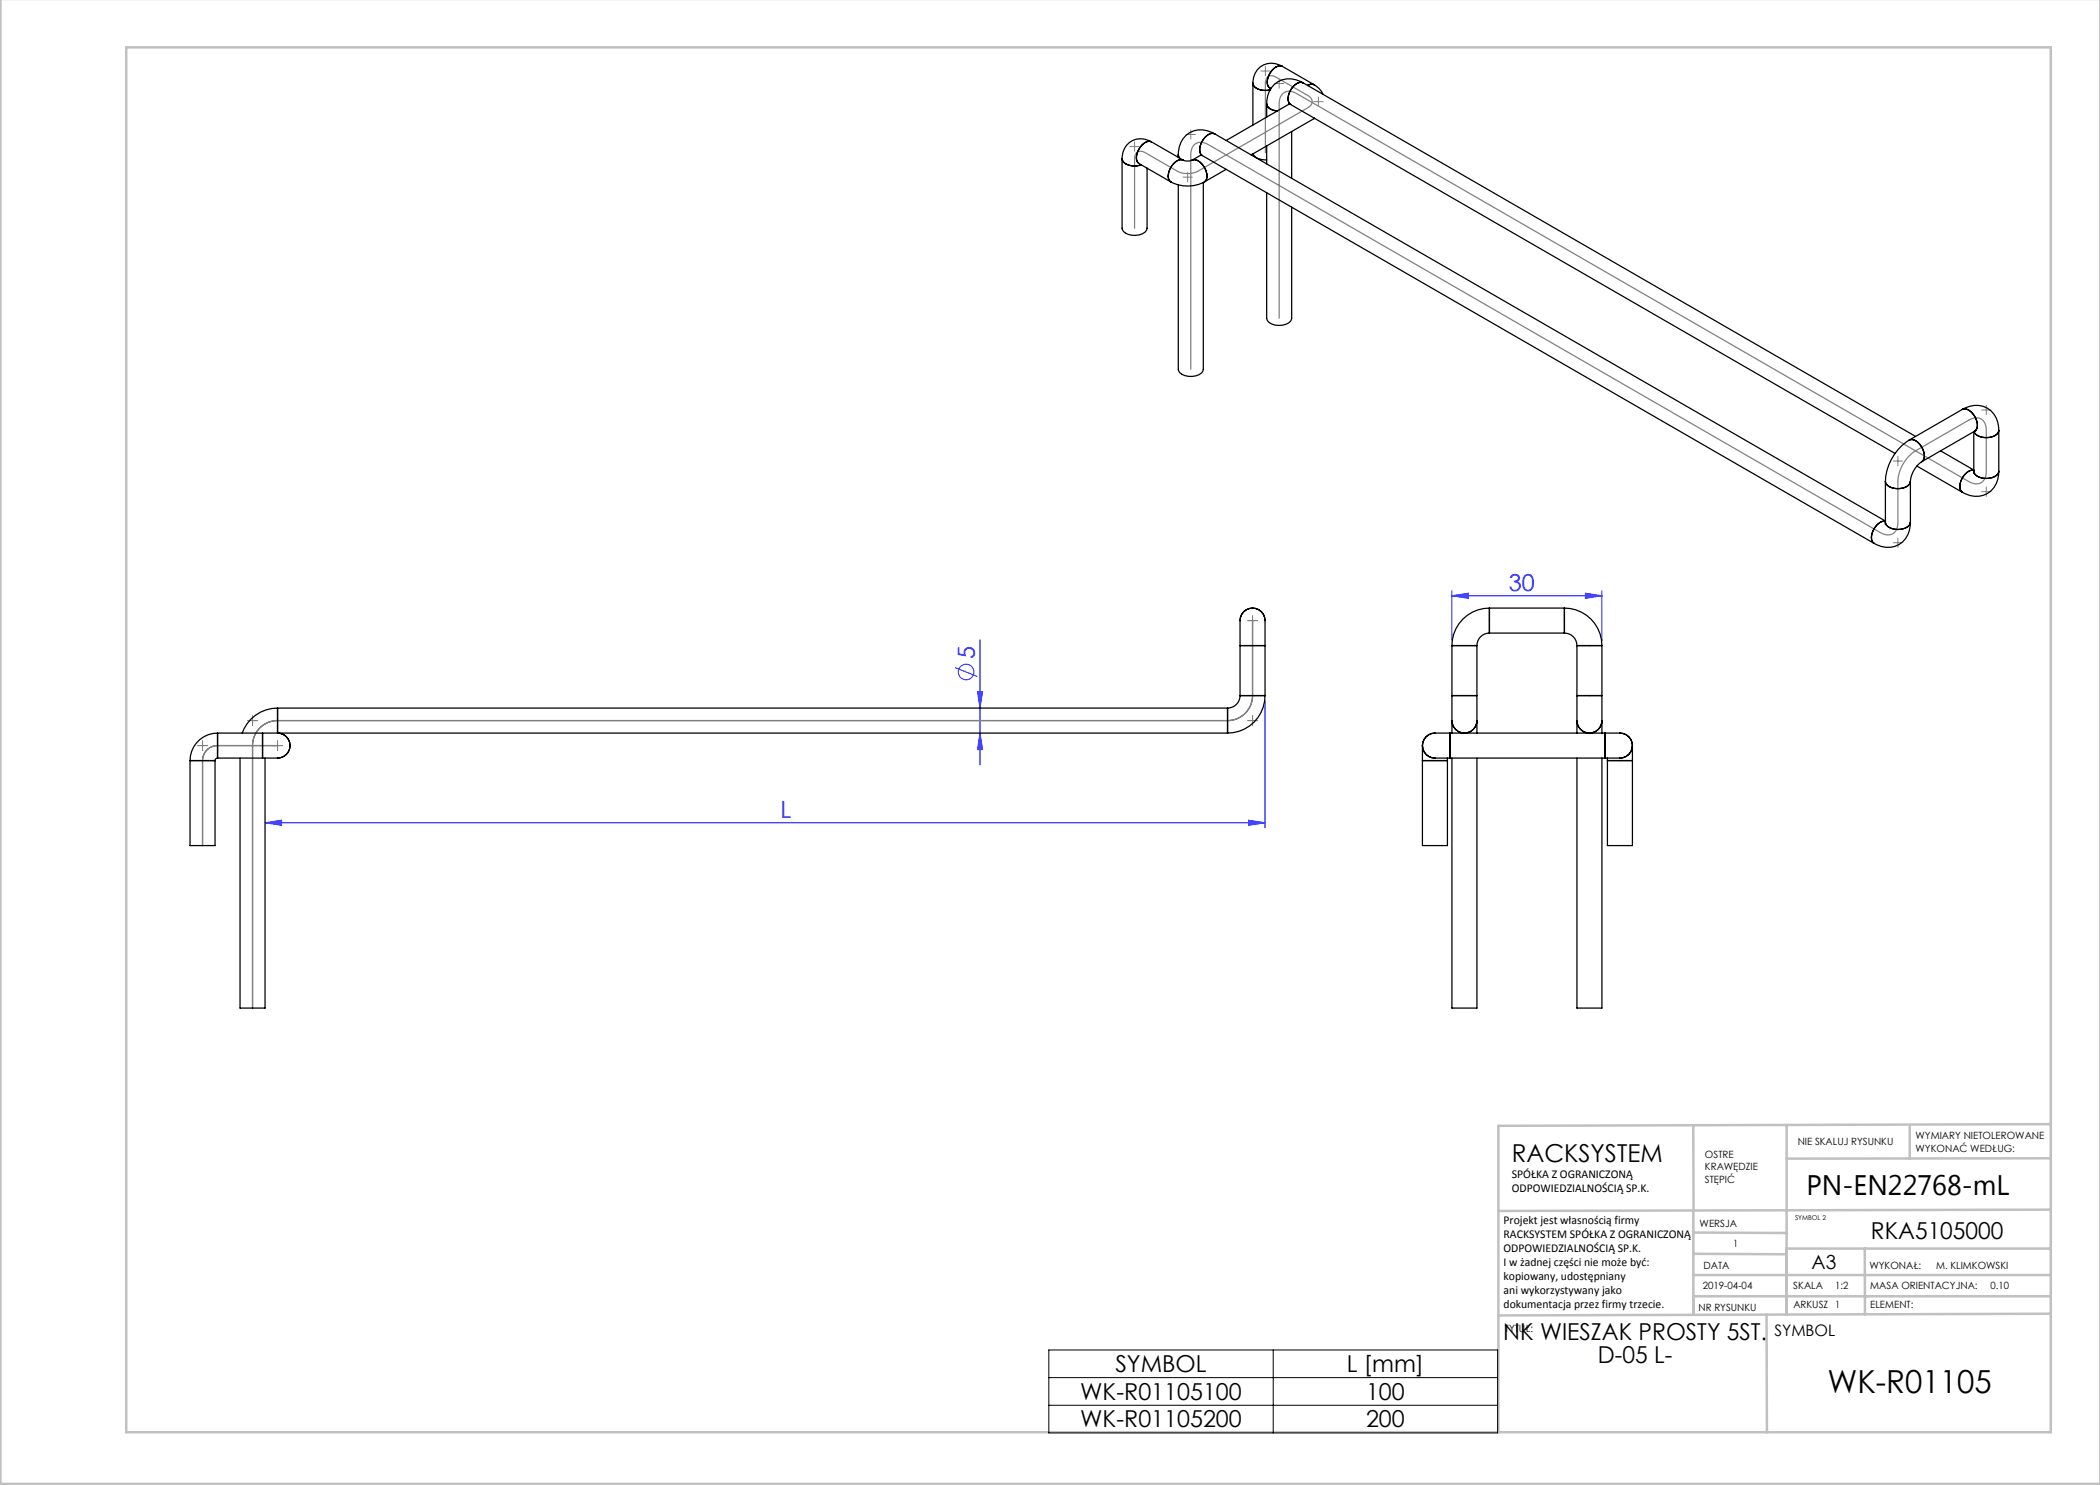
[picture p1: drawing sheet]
<svg xmlns="http://www.w3.org/2000/svg" width="420mm" height="297mm" viewBox="0 0 420 297" stroke-linecap="round" stroke-linejoin="round" font-family="sans-serif">
<g fill="none" stroke="#00f" stroke-width=".2">
<path d="M290.4 119.2l3.3-.6v1.1zM290.4 118.2v9.9M290.4 119.2h30M317.1 118.6l3.3 .6-3.3 .5zM320.4 118.2v9.9M191 133.5l4.4 1.8M195.5 138.3h1l-.5 3.3zM196 128v25M196 146.6l.5 3.3h-1zM253 140.1v25.5M53 164.6l3.3-.6v1.1zM53 164.6h200"/>
<path d="M249.7 164l3.3 .6-3.3 .5z"/>
<circle cx="193.2" cy="134.4" r="1.56"/>
</g>
<g fill="none" stroke="#808080" stroke-width=".2">
<path d="M252.1 14.2h2M253.1 13.2v2M254.8 16.7h2M255.8 15.7v2M263.7 19.3v2M225.9 29.3h2M226.9 28.3v2M236.5 35.4h2M237.2 26.9h2M237.5 34.4v2M238.2 25.9v2M262.7 20.3h2"/>
<path d="M378.6 92.2h2M379.6 91.2v2M396.3 98.3h2M396.3 82h2M397.3 81v2M397.3 97.3v2M378.6 108.5h2M379.6 107.5v2M249.5 124.1h2M250.5 123.1v2M39.5 149.1h2M40.5 148.1v2"/>
<path d="M49.5 144.1h2M50.5 143.1v2M54.5 149.1h2M55.5 148.1v2M249.5 144.1h2M250.5 143.1v2"/>
</g>
<path d="M253.1 30.5v-13.8a1.29 1.29 0 0 1 .6-1.4 1.29 1.29 0 0 1 1.5 .1l6.4 3.7a1.29 1.29 0 0 1 .8 1.2 1.29 1.29 0 0 1-.8 1.3l-22 12.6a4.7 4.7 0 0 1-4.2 0l-6.4-3.7a1.29 1.29 0 0 0-1.5-.1 1.29 1.29 0 0 0-.6 1.4v13.8M255.8 63.6v-42.8a2.15 2.15 0 0 1 1.1-2.3 2.15 2.15 0 0 1 2.5 .2l134.3 77.6a2.16 2.16 0 0 0 2.5 .2 2.16 2.16 0 0 0 1.1-2.2v-8.2a2.16 2.16 0 0 0-1.1-2.3 2.16 2.16 0 0 0-2.5 .2l-10.6 6.2a7.8 7.8 0 0 0-3.5 6.1v8.2a2.15 2.15 0 0 1-1.1 2.2 2.15 2.15 0 0 1-2.5-.2l-134.3-77.6a2.15 2.15 0 0 0-2.5-.2 2.15 2.15 0 0 0-1 2.3v42.9M250.5 124.1h.1M250.5 124.1v15a5 5 0 0 1-5 5h-190a5 5 0 0 0-5 5v52.5M55.5 149.1h.1M55.5 149.1h-12a3 3 0 0 0-3 3v17" fill="none" stroke="#808080" stroke-width=".25"/>
<g fill="none" stroke="#c0c0c0" stroke-width=".5">
<path d="M.1 -.1v296.9h419.9M25.2 9.5h385v276.9h-385zM338.7 225.2v16.9M357.3 225v37.9M382 225.4v6.3M410.1 224.8l-110.4 .4v61.2M410.1 231.7h-52.8M338.7 259.3h71.5M338.7 255h71.5M338.7 250.8l18.6 .1M338.7 246.5l18.6 .1M338.7 242.1v20.9"/>
<path d="M373 249.7v13.2M410.1 241.9l-110.4 .3M410.2 249.7h-52.9v13.2M353.3 262.9l.1 23.5M410.2 262.7l-110.5 .4"/>
</g>
<path d="M209.8 270h89.7v16.6h-89.7zM209.8 275.5h89.7M254.6 270v16.6M209.8 281.1h89.7" fill="none" stroke="#000" stroke-width=".2"/>
<g fill="#00f">
<path d="M53 164.6l3.3-.6v1.1zM249.7 164l3.3 .6-3.3 .5zM290.4 119.2l3.3-.6v1.1zM317.1 118.6l3.3 .6-3.3 .5z"/>
<path d="M195.5 138.3h1l-.5 3.3zM196 146.6l.5 3.3h-1z"/>
</g>
<g fill="none" stroke="#000" stroke-width=".25">
<path d="M250.6 16.7a1.43 1.43 0 0 0 1.1 1.2 4.2 4.2 0 0 0 2.3 .1 3.2 3.2 0 0 1-3.3-1zM250.6 16.7v8.3M253.9 17.6h.1M253.9 17.6l.3 .1M256.4 13.3a2.3 2.3 0 0 0-2.6 1.7 2.17 2.17 0 0 0 .2 2.6M256.4 13.3a3.8 3.8 0 0 0-3.9-.2 3.8 3.8 0 0 0-1.9 3.6M256.4 13.3a1.33 1.33 0 0 0-1.5 .3 3.5 3.5 0 0 0-1.3 3.5l.3 .5M256.4 13.3l6.4 3.6M260.6 16.6a1.43 1.43 0 0 0-1.6 .4 3.4 3.4 0 0 0-1.2 3.5l.3 .4M260.6 16.6a4.6 4.6 0 0 0-5-.3 4.6 4.6 0 0 0-2.3 4.5M260.6 16.6a2.42 2.42 0 0 0-2.7 1.8 2.04 2.04 0 0 0 .2 2.5M260.6 16.6l122.5 70.7"/>
<path d="M261.5 17.1a1.24 1.24 0 0 1 1.3-.2 1.33 1.33 0 0 0-1.3 .2zM262.8 16.9a4.2 4.2 0 0 1 1.8 2M224.4 31.8a1.33 1.33 0 0 0 1 1.1 4.1 4.1 0 0 0 2.9 .1 3.7 3.7 0 0 1-3.6-.6zM224.4 31.8v13.8a2.3 2.3 0 0 0 2.8 1.5 2.18 2.18 0 0 0 2.2-1.5v-12M227.8 32.7l6.4 3.7M227.8 32.7h.1M230.3 28.4a1.43 1.43 0 0 0-1.7 .4 3.4 3.4 0 0 0-1.2 3.5l.4 .4M230.3 28.4a3.8 3.8 0 0 0-4-.2 3.8 3.8 0 0 0-1.9 3.6M230.3 28.4a2.42 2.42 0 0 0-2.7 1.8 2.04 2.04 0 0 0 .2 2.5M230.3 28.4l6.4 3.6M234.2 36.4a7.2 7.2 0 0 0 6.7 0M235.7 31l.2 .6z"/>
<path d="M235.7 31v.5M236.7 32a2.27 2.27 0 0 0 1.7 0M236.7 32a1.43 1.43 0 0 0-1.7 .4 3.4 3.4 0 0 0-1.2 3.6l.4 .4M236.7 32a2.42 2.42 0 0 0-2.8 1.9 2.04 2.04 0 0 0 .3 2.5M238.4 32a1.33 1.33 0 0 1 1.5 .3 3.5 3.5 0 0 1 1.4 3.6l-.4 .5M238.4 32a1.43 1.43 0 0 1 1.6 .4 3.4 3.4 0 0 1 1.2 3.6l-.3 .4M240.1 31l.3 .1M240.3 31l-1.9 1M240.4 31.1l134.4 77.6M240.7 36.5v37.4a2.42 2.42 0 0 1-3 1.4 2.04 2.04 0 0 1-2-1.4v-36.9M242.9 26.8a1.43 1.43 0 0 0-1.6 .4 3.4 3.4 0 0 0-1.2 3.5l.3 .4M242.9 26.8a4.6 4.6 0 0 0-5-.3 4.6 4.6 0 0 0-2.2 4.5"/>
<path d="M242.9 26.8a2.42 2.42 0 0 0-2.7 1.8 2.04 2.04 0 0 0 .2 2.5M242.9 26.8l134.2 77.4M245.2 33.9l-4.3 2.5M250.6 30.8a2.63 2.63 0 0 0 2.7 1.2M253.3 20.8a1.88 1.88 0 0 0 2.1 1.4 2 2 0 0 1-2.1-1.4zM253.3 38.5v25.1a1.33 1.33 0 0 0 1.1 1.2 3.5 3.5 0 0 0 3.7-.6l.2-.6v-22.2M253.3 20.8v2.6M253.3 29.2v3.6M257.8 20.8l.3 .1M257.9 20.8l-12.7 7.3M258.1 20.9l120.9 69.8M258.3 26.3v9.4"/>
<path d="M262.9 23.7l-12.7 7.3M377.1 96.3a1.32 1.32 0 0 0 1 1.2 3.5 3.5 0 0 0 3.8-.6l.2-.6M377.1 96.3a2.3 2.3 0 0 0 2.8 1.4 2.18 2.18 0 0 0 2.2-1.4M377.1 96.3v8.2M381.9 88a10.3 10.3 0 0 0-4.8 8.3M381.9 88a2.42 2.42 0 0 1 2.7 1.9 2.04 2.04 0 0 1-.2 2.4M381.9 88a1.43 1.43 0 0 1 1.6 .4 3.4 3.4 0 0 1 1.2 3.6l-.3 .3M382.1 96.3v8.2M383.4 93.2l9.1 5.3M384.4 92.3a5.4 5.4 0 0 0-2.3 4M388.1 90.2l6.7 3.8M392.5 81.9a2.42 2.42 0 0 1 2.7 1.8 2.03 2.03 0 0 1-.2 2.5"/>
<path d="M392.5 81.9a4.6 4.6 0 0 1 5-.3 4.6 4.6 0 0 1 2.3 4.5M392.5 81.9a1.43 1.43 0 0 1 1.6 .4 3.4 3.4 0 0 1 1.2 3.6l-.3 .3M392.5 81.9l-10.6 6.1M393.1 94.8a1.81 1.81 0 0 1 1.7-.8 3 3 0 0 0-2.8 3 1.33 1.33 0 0 0 .5 1.5 2.3 2.3 0 0 1 .1-3.2zM394.8 94.3l-.1 .3M394.8 94.3a2.42 2.42 0 0 0 2.9 1.4 2.04 2.04 0 0 0 2.1-1.4M394.8 86.3v8M394.8 94.2a1.43 1.43 0 0 0 1.1 1.3 3.4 3.4 0 0 0 3.7-.8l.2-.4M394.8 86.3a2.85 2.85 0 0 0 3.3 1.2 1.78 1.78 0 0 0 1.7-1.4 2.3 2.3 0 0 1-2.8 1.4 2.35 2.35 0 0 1-2.2-1.2zM395 86.2l-10.6 6.1M395.3 86.1l-.3 .1M399.8 94.3a4.6 4.6 0 0 1-2.3 4.4 4.6 4.6 0 0 1-5-.2"/>
<path d="M399.8 86.1v8.2M375.4 105a1.79 1.79 0 0 1 1.7-.7 2.85 2.85 0 0 0-2.6 2.2 1.78 1.78 0 0 0 .3 2.2 2.3 2.3 0 0 1 .1-3.2zM377.1 104.5l-.1 .3M377.1 104.5a1.32 1.32 0 0 0 1 1.1 3.5 3.5 0 0 0 3.8-.6l.2-.5M377.1 104.4a1.43 1.43 0 0 0 1.1 1.3 3.4 3.4 0 0 0 3.7-.8l.2-.4M382.1 104.5a4.6 4.6 0 0 1-2.3 4.4 4.6 4.6 0 0 1-5-.2M248 124.1v5M248 139.1a2.5 2.5 0 0 1-2.5 2.5M248 124.1a2.5 2.5 0 0 1 2.5-2.5 2.5 2.5 0 0 1 2.5 2.5M248 129.1h5M248 139.1h5M248 129.1v10"/>
<path d="M253 124.1v5M253 139.1a7.5 7.5 0 0 1-7.5 7.5M253 129.1v10M290.4 139.1v5M290.4 129.1h5M290.4 139.1h5M290.4 129.1v10M295.4 139.1v5M295.4 129.1v10M297.9 126.6a2.5 2.5 0 0 0-2.5 2.5M297.9 121.6a7.5 7.5 0 0 0-7.5 7.5M297.9 121.6v5"/>
<path d="M297.9 126.6h15M297.9 121.6h15M312.9 126.6a2.5 2.5 0 0 1 2.5 2.5M312.9 121.6a7.5 7.5 0 0 1 7.5 7.5M312.9 121.6v5M315.4 139.1v5M315.4 139.1h5M315.4 129.1h5M315.4 129.1v10M320.4 139.1v5M320.4 129.1v10M38 152.1h5"/>
<path d="M38 152.1v17h5v-17M43.5 151.6l-.3 .2-.2 .3M43.5 146.6a5.5 5.5 0 0 0-5.5 5.5M43.5 146.6v5M43.5 146.6h9M43.5 151.6h9M48 151.6v50h5v-50M52.5 146.6h3M52.5 151.6h3M52.5 146.6v5M55.5 141.6a7.5 7.5 0 0 0-7.1 5M55.5 141.6v5"/>
<path d="M55.5 146.6a2.5 2.5 0 0 1 2.5 2.5 2.5 2.5 0 0 1-2.5 2.5M55.5 146.6h190M55.5 141.6h190M245.5 141.6v5M284.5 149.1v3M284.5 149.1a2.5 2.5 0 0 0 2.5 2.5M284.5 152.1h5zM287 146.6h3M287 151.6h3M287 146.6a2.5 2.5 0 0 0-2.5 2.5M287 146.6a2.5 2.5 0 0 0-2.5 2.5 2.5 2.5 0 0 0 2.5 2.5M289.5 151.6v17.5h-5v-17"/>
<path d="M290 146.6v5M290 146.6h31M290 151.6h31M290.4 144.1v2.5M290.4 144.1a2.5 2.5 0 0 0 2.5 2.5 2.5 2.5 0 0 0 2.5-2.5M290.4 151.6v50h5v-50M295.4 144.1v2.5M315.4 144.1v2.5M315.4 151.6v50h5v-50M315.4 144.1a2.5 2.5 0 0 0 2.5 2.5 2.5 2.5 0 0 0 2.5-2.5M320.4 144.1v2.5M321 146.6h1.1a7.1 7.1 0 0 1 3.1 .4 2.53 2.53 0 0 1 1.1 3 2.53 2.53 0 0 1-2.8 1.6h-2.5"/>
<path d="M321 146.6v5M321.5 152.1h5zM321.5 151.6v17.5h5v-17M326.5 149.1v3"/>
</g>
<text font-size="6.3" x="365.5" y="278.5">WK-R01105</text>
<text font-size="5.6" x="361.3" y="239.1">PN-EN22768-mL</text>
<text font-size="4.9" x="302.4" y="232.4">RACKSYSTEM</text>
<g font-size="4.7" fill="#00f">
<text x="301.8" y="118.1">30</text>
<text x="194.9" y="131.8" transform="rotate(-90 194.9 131.8)">5</text>
<text x="156.1" y="163.5">L</text>
</g>
<g font-size="4.7">
<text x="374.2" y="247.8">RKA5105000</text>
<text x="300.7" y="268.1">NK WIESZAK PROSTY 5ST.</text>
<text x="223.1" y="274.4">SYMBOL</text>
<text x="269.3" y="274.4">L [mm]</text>
<text x="319.6" y="272.6">D-05 L-</text>
<text x="216" y="280">WK-R01105100</text>
<text x="273.2" y="280">100</text>
<text x="216" y="285.5">WK-R01105200</text>
<text x="273.2" y="285.5">200</text>
</g>
<text font-size="3.9" x="362.3" y="253.8">A3</text>
<text font-size="3.2" x="354.9" y="267.2">SYMBOL</text>
<g font-size="2.4">
<text x="302.4" y="235.6">SPÓŁKA Z OGRANICZONĄ</text>
<text x="302.4" y="238.4">ODPOWIEDZIALNOŚCIĄ SP.K.</text>
<text x="300.7" y="244.7">Projekt jest własnością firmy</text>
<text x="300.7" y="247.5">RACKSYSTEM SPÓŁKA Z OGRANICZONĄ</text>
<text x="300.7" y="250.3">ODPOWIEDZIALNOŚCIĄ SP.K.</text>
<text x="300.7" y="253.1">I w żadnej części nie może być:</text>
<text x="300.7" y="256">kopiowany, udostępniany</text>
<text x="300.7" y="258.8">ani wykorzystywany jako</text>
<text x="300.7" y="261.6">dokumentacja przez firmy trzecie.</text>
</g>
<g font-size="2">
<text x="383.1" y="227.9">WYMIARY NIETOLEROWANE</text>
<text x="341" y="231.6">OSTRE</text>
<text x="359.5" y="228.9">NIE SKALUJ RYSUNKU</text>
<text x="383.1" y="230.4">WYKONAĆ WEDŁUG:</text>
<text x="341" y="234.1">KRAWĘDZIE</text>
<text x="341" y="236.6">STĘPIĆ</text>
<text x="339.9" y="245.4">WERSJA</text>
<text x="346.6" y="249.5">1</text>
<text x="340.5" y="257.7">2019-04-04</text>
<text x="340.7" y="253.8">DATA</text>
<text x="358.7" y="257.7">SKALA</text>
<text x="367" y="257.7">1:2</text>
<text x="373.9" y="253.8">WYKONAŁ:</text>
<text x="374.1" y="257.7">MASA ORIENTACYJNA:</text>
<text x="387.2" y="253.8">M. KLIMKOWSKI</text>
<text x="398.1" y="257.7">0.10</text>
<text x="339.7" y="262.3">NR RYSUNKU</text>
<text x="358.7" y="261.7">ARKUSZ 1</text>
<text x="374.1" y="261.7">ELEMENT:</text>
<text x="301" y="266.4">TYTUŁ:</text>
</g>
<text font-size="1.3" x="359" y="244">SYMBOL 2</text>
</svg>
